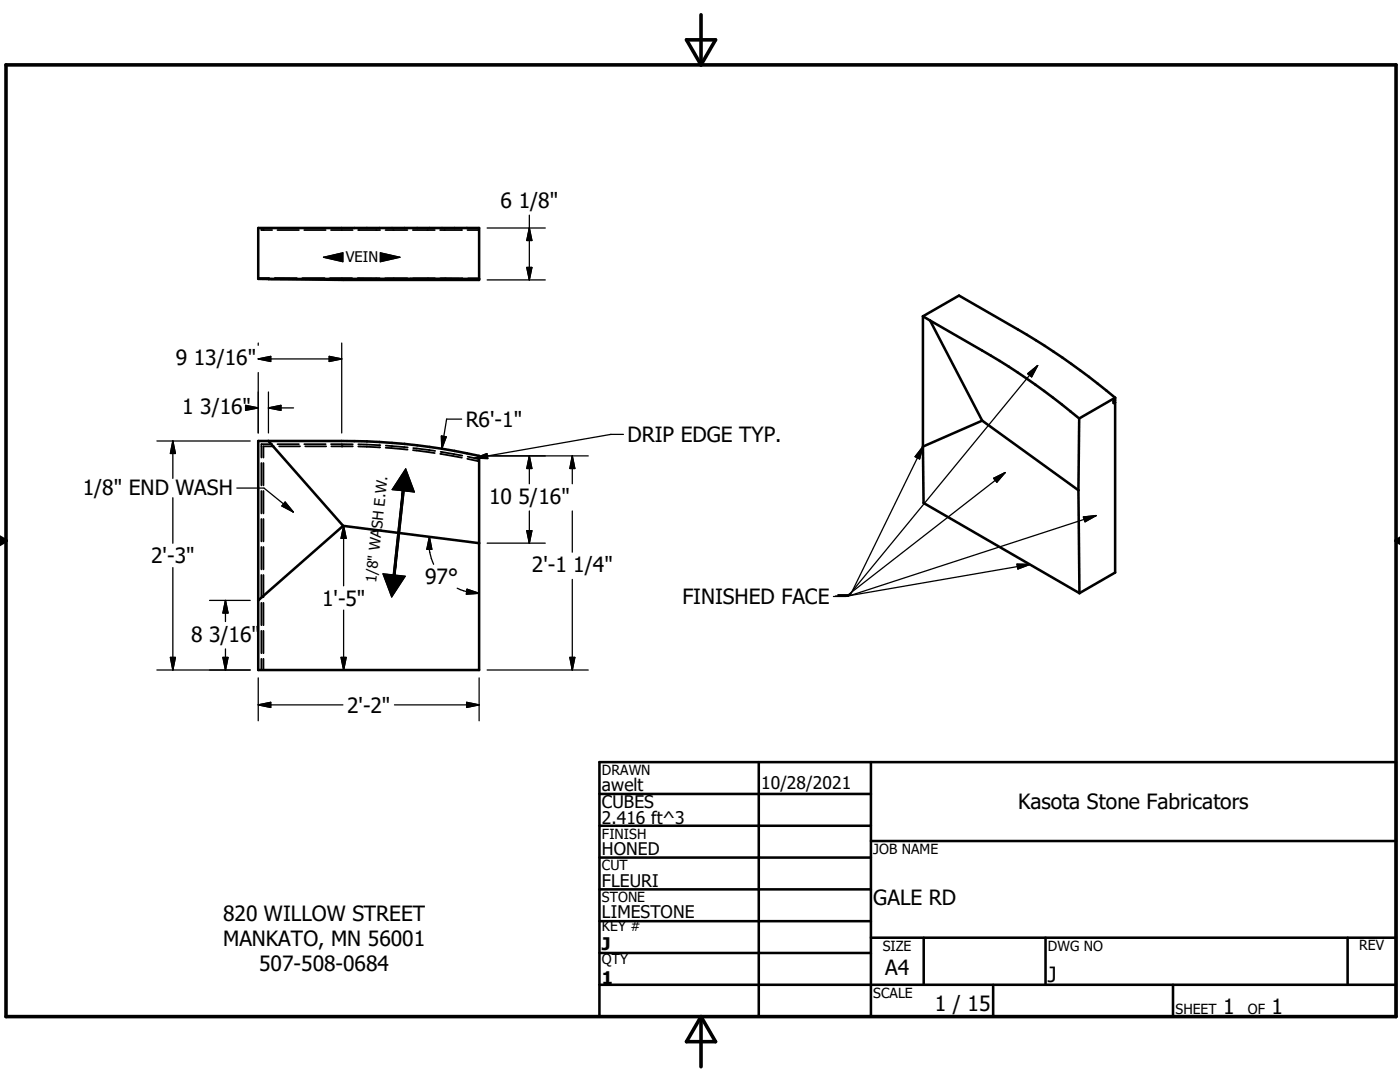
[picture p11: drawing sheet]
<svg xmlns="http://www.w3.org/2000/svg" width="279mm" height="216mm" viewBox="0 0 279 216" stroke-linecap="round" stroke-linejoin="round" font-family="sans-serif">
<g fill="none" stroke="#000" stroke-width=".36">
<path d="M51.5 55.5h2.2M52.2 45.5v.1M52.2 45.8v.1h2.1M52.6 45.5v.1M52.6 45.8v.1M54.8 55.5h4.4M55.4 45.9h4.3M60.3 55.5h4.5M60.7 45.9h4.3M65.9 55.5h4.4M66.1 45.9h4.3M71.4 55.5h4.4"/>
<path d="M71.5 45.9h4.4M76.9 55.5h4.4M76.9 45.9h4.4M82.4 45.9h4.4M82.4 55.5h4.4M87.8 45.9h4.4M87.9 55.5h4.4M93.3 45.9h2.2M93.4 55.5h2.2M95.6 45.9h.1M52.2 88.9v2.4M52.2 92.4v4.5"/>
<path d="M52.2 98v4.4M52.6 92.4v4.5M52.6 98v4.4M54.3 88.6h-2.1v.2M54.7 89.1h-2.1v2.2M55.4 88.6h4.3M55.7 89.1h4.2M60.7 88.6h4.3M60.9 89.1h4.2M66.1 88.6l4.3 .1M66.1 89.1h4.3M71.5 88.7l4.4 .1"/>
<path d="M71.5 89.1l4.4 .2M77 89.3l4.3 .4M77 88.9l4.4 .4M82.4 89.8l4.4 .6M82.5 89.4l4.3 .6M87.9 90.6l4.3 .7M87.9 90.2l4.4 .7M93.3 91.6l2.2 .4M93.3 91.1l2.2 .5M95.5 92l.1 .1M95.6 91.6h.1M222.4 80.1l-.2 .1"/>
<path d="M52.2 103.6v4.4M52.2 109.1v4.5M52.2 114.7v4.5M52.6 103.6v4.4M52.6 109.1v4.5M52.6 114.7v4.5M52.2 120.3v4.5M52.2 125.9v4.4M52.2 131.5v2.2M52.6 120.3v4.5M52.6 125.9v4.4M52.6 131.5v2.2"/>
</g>
<circle cx="68.2" cy="89.1" r=".18" fill="#000"/>
<g fill="none" stroke="#000" stroke-width=".51">
<path d="M51.5 45.5h44.1v10.4h-27.1l-17-.3zM95.6 55.6l-42 .1M184.2 63.1l1.4 .9M184.2 63.1v26M184.2 63.1l7.2-4.1 11.8 6.8a136.4 136.4 0 0 1 19.3 13.6M185.6 64l10.4 5.9a134.6 134.6 0 0 1 19.4 13.6M185.6 64l10.4 19.9M222.5 79.4v.5l-.3 .2v.3l.3-.1M222.5 79.4l-7.1 4.1M51.5 88h16.7a122.9 122.9 0 0 1 27.4 3v42.7h-44.1zM53.6 88l14.9 16.9M184.2 89.1l.1 11.3 31.1 18"/>
<path d="M196 83.9l-11.8 5.2M196 83.9l19.2 13.9M215.2 97.8l.2 20.6M215.4 83.5l-.2 14.3M222.3 80l.2 .3M222.5 80.3v33.9l-7.1 4.2M68.5 104.9l-17 14.9M68.5 104.9l27.1 3.5M119.6 158.4h54.2M119.6 152.1h159v50.8h-159zM151.4 152.1v50.8M173.8 152.1v50.8"/>
<path d="M119.6 164.8h54.2M119.6 171.1h54.2M119.6 177.5h54.2M173.8 167.8h104.8M119.6 183.8h54.2M119.6 190.2h54.2M119.6 196.5h159M173.8 187.1h104.8M184.3 187.1v9.4M198.2 196.5v6.4M208.7 187.1v9.4M234.1 196.5v6.4"/>
<path d="M268.9 187.1v9.4"/>
</g>
<path d="M64.6 51.3l3.8-.9v1.8zM75.9 50.4l3.9 .9-3.9 .9zM81 93.6l1.7 4.6-4.4-.5zM80.3 97.9h.4l-1.9 16.9zM80.3 97.9l-1.5 16.9-.3-.1zM76.4 114.5l4.5 .5-2.7 4.1z" fill="#000" stroke="#000" stroke-width=".2"/>
<path d="M1.2 12.9h277.4v190h-277.4zM137 7.9h5.8l-2.9 5zM139.9 2.9v10M-.1 107.9h1.3M-.1 107.2l1.3 .7M1.2 107.9l-1.2 .7M278.6 107.9h.8M278.6 107.9l.8 .5M279.4 107.4l-.8 .5M139.9 202.9v10M139.9 202.9l2.9 5h-5.8z" fill="none" stroke="#000" stroke-width=".71"/>
<g fill="none" stroke="#000" stroke-width=".25">
<path d="M64.6 51.3l3.8-.9v1.8zM75.9 50.4l3.9 .9-3.9 .9zM97.2 55.9h11.6M97.2 45.5h11.6M105.1 53.4h1l-.5 2.5zM105.6 42.9v13M105.6 45.5l.5 2.5h-1zM51.5 71.6l2.5-.5v1zM51.5 68.4v.5M51.5 74.3v12.1M51.5 71.6h16.7M53.6 78.2v8.2"/>
<path d="M65.7 71.1l2.5 .5-2.5 .5zM68.2 68.4v18M205.1 74.6l2-1.7-1.2 2.3zM207.1 72.9l-37.8 46.1M31.3 88h18.6M34.5 88v7.5M34.5 99.3v9.1M34.5 88l.5 2.5h-1zM47.3 97.4h5.4l5.8 4.8M49 81.4h2.5M49 80.9l2.5 .5-2.5 .5zM53.6 81.4h5"/>
<path d="M53.6 81.4l2.5-.5v1zM80.3 97.9h.4l-1.9 16.9-.3-.1zM81 93.6l1.7 4.6-4.4-.5zM88.1 87l1 .2-.9 2.3zM92.1 83.6h-3l-.9 5.9M94.8 91.4l2.4-.9 .1 1zM97.2 91h20.2M105.6 91l.5 2.5h-1zM105.6 91v5.5M114.2 91v5.5M114.2 91l.5 2.5h-1zM124.4 86.7h-2.5l-27.1 4.7"/>
<path d="M184.2 89.1l-14.5 29.6h-2.5M184.2 89.1l-.7 2.5-.9-.5zM198.3 95.4l2.3-1.1-1.7 1.9zM200.6 94.3l-31.7 24.7h-2.6M34.5 113.3v20.4M41.8 119.8h8.1M45 119.8v4.2M45 119.8l.5 2.5h-1zM56.9 100.2l1.6 2-2.2-1.2zM68.6 104.9v12M68.6 104.9l.5 2.5h-1zM76.4 114.5l4.5 .5-2.7 4.1z"/>
<path d="M85.7 107.1a9.5 9.5 0 0 0 .6 4.9l.2 .6M85.7 107.1l.5 2.5h-1zM91.2 117.4a10.1 10.1 0 0 0 4.4 1M93.2 117.6l2.4 .8-2.5 .2zM95.6 110v11.6M97.2 108.4h11.6M105.1 105.9h1l-.5 2.5zM105.6 102v6.4M114.2 102v8.2M114.2 115.6v18.1M166.8 119h2.5M203 112.6h2.5l-2.4 .9z"/>
<path d="M205.5 112.6l-35.8 6.2h-2.5M216.2 103.2l2.6-.3-2.3 1.2zM218.8 102.9l-49.5 16.1M31.3 133.7h18.6M34 131.2h1l-.5 2.5zM44.5 131.2h1l-.5 2.5zM45 129.5v4.2M51.5 135.3v8.5M68.1 131.2h1l-.5 2.5zM68.6 121.7v12M95.6 135.3v8.5M97.2 133.7h20.2"/>
<path d="M113.7 131.2h1l-.5 2.5zM51.5 140.6h16.9M51.5 140.6l2.5-.5v1.1zM78.7 140.6h16.9M93.1 140.1l2.5 .5-2.5 .6z"/>
</g>
<g fill="#000" stroke="#000" stroke-width=".25">
<path d="M105.1 53.4h1l-.5 2.5zM105.6 45.5l.5 2.5h-1zM51.5 71.6l2.5-.5v1zM65.7 71.1l2.5 .5-2.5 .5zM205.1 74.6l2-1.7-1.2 2.3zM34.5 88l.5 2.5h-1zM49 80.9l2.5 .5-2.5 .5zM53.6 81.4l2.5-.5v1zM88.1 87l1 .2-.9 2.3zM94.8 91.4l2.4-.9 .1 1zM105.6 91l.5 2.5h-1zM114.2 91l.5 2.5h-1z"/>
<path d="M184.2 89.1l-.7 2.5-.9-.5zM198.3 95.4l2.3-1.1-1.7 1.9zM56.9 100.2l1.6 2-2.2-1.2zM68.6 104.9l.5 2.5h-1zM85.7 107.1l.5 2.5h-1zM93.2 117.6l2.4 .8-2.5 .2zM105.1 105.9h1l-.5 2.5zM203 112.6h2.5l-2.4 .9zM216.2 103.2l2.6-.3-2.3 1.2zM34 131.2h1l-.5 2.5zM44.5 131.2h1l-.5 2.5zM45 119.8l.5 2.5h-1z"/>
<path d="M68.1 131.2h1l-.5 2.5zM113.7 131.2h1l-.5 2.5zM51.5 140.6l2.5-.5v1.1zM93.1 140.1l2.5 .5-2.5 .6z"/>
</g>
<g font-size="4.2">
<text x="99.9" y="41.5">6 1/8&quot;</text>
<text x="35.1" y="72.9">9 13/16&quot;</text>
<text x="36.4" y="82.7">1 3/16&quot;</text>
<text x="93" y="85.2">R6'-1&quot;</text>
<text x="125.2" y="88.2">DRIP EDGE TYP.</text>
<text x="16.5" y="98.7">1/8&quot; END WASH</text>
<text x="97.6" y="100.5">10 5/16&quot;</text>
<text x="30.2" y="112.4">2'-3&quot;</text>
<text x="84.8" y="116.5">97°</text>
<text x="106.1" y="114.1">2'-1 1/4&quot;</text>
<text x="64.3" y="120.9">1'-5&quot;</text>
<text x="136.2" y="120.5">FINISHED FACE</text>
<text x="38.1" y="128">8 3/16&quot;</text>
<text x="69.3" y="142.2">2'-2&quot;</text>
<text x="203.2" y="161.5">Kasota Stone Fabricators</text>
<text x="44.5" y="183.7">820 WILLOW STREET</text>
<text x="174.3" y="180.5">GALE RD</text>
<text x="44.5" y="188.8">MANKATO, MN 56001</text>
<text x="51.7" y="193.8">507-508-0684</text>
<text x="176.7" y="194.6">A4</text>
<text x="209.1" y="196">J</text>
<text x="186.6" y="201.7">1 / 15</text>
<text x="244.1" y="202.3">1</text>
<text x="253.8" y="202.3">1</text>
</g>
<g font-size="3.5">
<text x="120.1" y="157.9">awelt</text>
<text x="120.1" y="161.2">CUBES</text>
<text x="151.9" y="157.4">10/28/2021</text>
<text x="120.1" y="164.5">2.416 ft^3</text>
<text x="120.1" y="170.6">HONED</text>
<text x="120.1" y="176.9">FLEURI</text>
<text x="120.1" y="183.3">LIMESTONE</text>
<text x="120.1" y="189.6">J</text>
<text x="120.1" y="196.4">1</text>
</g>
<g font-size="2.9">
<text x="69" y="52.4">VEIN</text>
<text x="75.1" y="116.3" transform="rotate(-84 75.1 116.3)">1/8&quot; WASH E.W.</text>
</g>
<g font-size="2.8">
<text x="120.1" y="154.6">DRAWN</text>
<text x="120.1" y="167.3">FINISH</text>
<text x="120.1" y="173.7">CUT</text>
<text x="174.3" y="170.4">JOB NAME</text>
<text x="120.1" y="180">STONE</text>
<text x="120.1" y="185.8">KEY #</text>
<text x="176.2" y="189.7">SIZE</text>
<text x="209.1" y="189.7">DWG NO</text>
<text x="271.3" y="189.7">REV</text>
<text x="120.1" y="192.4">QTY</text>
<text x="174.3" y="199.1">SCALE</text>
<text x="234.6" y="202.3">SHEET</text>
<text x="249" y="202.3">OF</text>
</g>
</svg>
